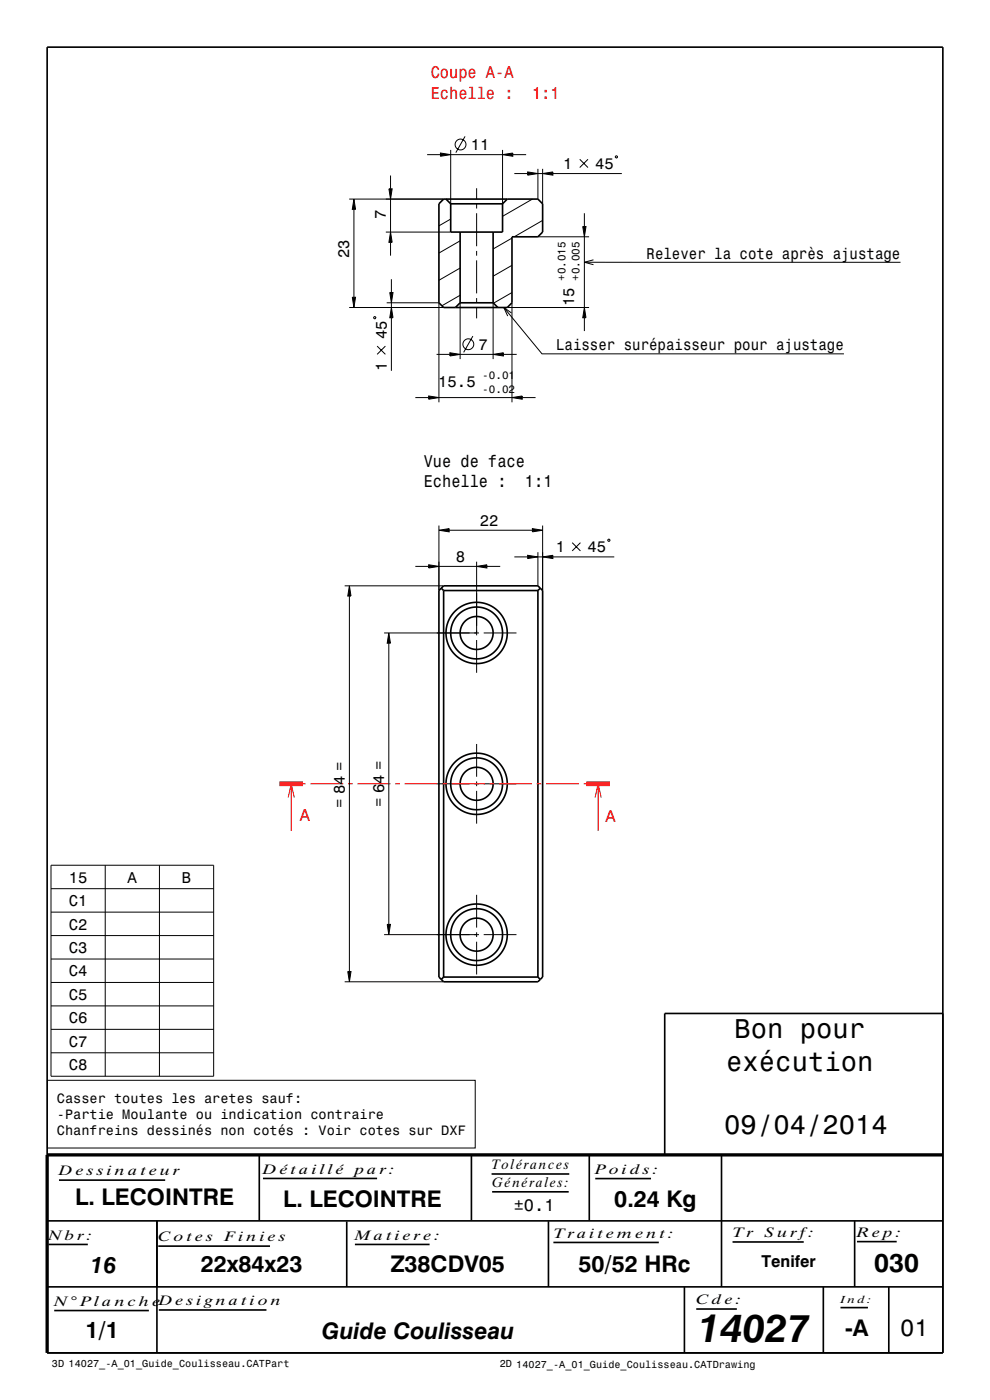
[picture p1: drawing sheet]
<svg xmlns="http://www.w3.org/2000/svg" width="210mm" height="297mm" viewBox="0 0 210 297" stroke-linecap="round" stroke-linejoin="round" font-family="sans-serif">
<g fill="none" stroke="#000" stroke-width=".21">
<path d="M82.8 37.2v2.9M90.6 32.8h2.8M93.4 32.5l2.2 .3-2.2 .4zM95.6 31.8v11.4M95.6 32.8h11M98.7 28.9l-2 3.5M101.1 39.9v2.3M106.6 32.8l2.2-.3v.7zM106.6 31.8v11.4M108.8 32.8h2.8M109.1 36.8h2.8M111.9 36.5l2.2 .3-2.2 .4z"/>
<path d="M114.1 35.8v6.4M114.1 36.8h1M115.1 36.8l2.2-.3v.7zM115.1 35.8v7.4M117.3 36.8h14.6M123 33.8l1.7 1.7M124.7 33.8l-1.7 1.7M130.5 33.2l.3-.1 .2 .3-.3 .1zM74.1 42.2h20M75.1 42.2l.3 2.2h-.7zM75.1 44.4v18.7M81.8 49.2h13.8"/>
<path d="M82.5 40.1h.7l-.4 2.1zM82.8 49.2l.4 2.2h-.7zM82.8 42.2v7M82.8 51.4v2.8M83 59.2v2.9M95.6 46.5l-2.5 1.4M97.6 56.9l-4.5 2.6M97.6 51.1l-4.5 2.6M101.1 43.2v1M101.1 45.2v7M101.1 53.2v1M101.1 55.2v7"/>
<path d="M108.6 56.3l-4 2.3M108.6 50.5l-4 2.3M112.9 42.2l-6.3 3.7M114.1 50.2h10.9M115.1 46.8l-6 3.4M123.6 48.1h.7l-.3 2.1zM124 55.6h67M124 45.2v2.9M124 50.2v15M125.9 55.1l-1.9 .5 1.9 .6M74.1 65.2h20M74.7 63.1h.7l-.3 2.1z"/>
<path d="M79.3 67.3l.3-.1 .1 .3-.3 .1zM80 73.4l1.7 1.8M81.7 73.4l-1.7 1.8M82 64.2h11.1v21.1M82.7 62.1h.7l-.4 2.1zM83 65.2l.4 2.2h-.7zM83 64.2v1M83 67.4v11.3M92.6 75.2h2.8M95.4 74.8l2.2 .4-2.2 .3zM97.6 62.6l-3.9 2.3M97.6 64.2v12"/>
<path d="M97.6 75.2h7M100.3 71.3l-1.9 3.5M101.1 63.2v1M101.1 65.2v2.3M104.6 75.2l2.2-.4v.7zM104.6 64.2v12M106.8 75.2h2.8M106.9 65.2l8.1 9.9h64M107.6 65.2h17.4M108.5 66.4l-1.6-1.2 .8 1.9M108.6 62.1l-3.9 2.2M108.6 64.2v21.1"/>
<path d="M124 65.2l.3 2.2h-.7zM124 67.4v2.8M88.1 84.3h2.8M90.9 84l2.2 .3-2.2 .4zM93.1 84.3h15.5M108.6 84.3l2.2-.3v.7zM110.8 84.3h2.8M90.9 119.8l2.2 .4-2.2 .3zM93.1 112.5l2.2-.4v.7zM93.1 111.5v13.8M95.3 112.5h17.6M101.1 119.2v15.6"/>
<path d="M109.1 118.1h2.8M111.9 117.8l2.2 .3-2.2 .4zM112.9 112.1l2.2 .4-2.2 .3zM114.1 117.1v7.2M114.1 118.1h1M115.1 118.1l2.2-.3v.7zM115.1 111.5v13.8M117.3 118.1h13M121.4 115.1l1.7 1.8M123.1 115.1l-1.7 1.8M129.1 114.4l.3 .1-.2 .3-.3-.1zM73.1 124.3h21"/>
<path d="M74.1 124.3l.4 2.1h-.7zM74.1 126.4v79.7M81.5 134.3h20.1M82.5 134.3l.3 2.2h-.7zM82.5 136.5v59.6M88.1 120.2h2.8M93.1 120.2h8M101.1 120.2l2.2-.4v.7zM101.1 135.8v6.9M102.6 134.3h7M103.3 120.2h2.8M101.1 157.8v7"/>
<path d="M92.7 166.3h6.9M100.6 166.3h1M101.1 165.8v1M101.1 167.8v6.9M102.6 166.3h7M10.8 183.6h34.5v44.7h-34.5zM10.8 188.5h34.5M10.8 193.5h34.5M10.8 198.5h34.5M22.3 183.6v44.7M33.8 183.6v44.7M81.5 198.3h20.1"/>
<path d="M82.1 196.1h.7l-.3 2.2zM101.1 189.8v7M101.1 197.8v1M101.1 199.8v6.9M102.6 198.3h7M10.8 203.5h34.5M10.8 208.4h34.5M10.8 213.4h34.5M10.8 218.4h34.5M73.1 208.3h21M73.8 206.1h.7l-.4 2.2zM10.1 229.2h90.7v14.3h-90.7z"/>
<path d="M10.8 223.3h34.5"/>
<circle cx="97.7" cy="30.7" r="1.15"/>
<circle cx="99.3" cy="73" r="1.15"/>
</g>
<g fill="none" stroke="#000" stroke-width=".35">
<path d="M10 10h190v277h-190zM94.1 42.2h20l1 1v6l-1 1h-5.5v14l-1 1h-13.5l-1-1v-21zM94.6 42.2l1 1M95.6 43.2v6h11v-6M95.6 43.2h11M97.6 49.2v15M104.6 49.2v15M107.6 42.2l-1 1M97.6 64.2l-1 1M97.6 64.2h7M104.6 64.2l1 1M93.6 124.8l.5 .5"/>
<path d="M93.6 124.8l.5-.5h20l.5 .5M93.6 124.8l-.5 .5v82l.5 .5M94.1 125.3h20M94.1 125.3v82M114.1 125.3v82M114.6 124.8l.5 .5v82l-1 1h-20l-.5-.5M114.6 124.8l-.5 .5M94.1 207.3h20M94.1 207.3l-.5 .5M114.1 207.3l.5 .5M200 215h-59v30M10 259h190"/>
<path d="M12.5 250.4h22.5M33.3 259v28M55 245v13.9M55.8 250h24.2M73.6 259.1v13.9M100 245v13.9M104.3 249.1h16.5M104.4 252.8h16.2M116.3 259.1v13.9M125 244.9v14M126.3 250h11.8M153 245v28"/>
<path d="M181.3 259v14M10 273h190M10.3 264h8.3M11.5 278h20.1M33.6 264.4h23.7M33.7 277.9h22.8M75.3 264h15.8M117.4 263.6h22.3M145.2 273v14M147.7 277.7h8.6M155.4 263.5h15.1M174.6 273v14"/>
<path d="M178.3 277.4h5.8M181.8 263.4h8.4M188.5 273v14"/>
<circle cx="101.1" cy="134.3" r="5.5"/>
<circle cx="101.1" cy="134.3" r="6.5"/>
<circle cx="101.1" cy="134.3" r="3.5"/>
<circle cx="101.1" cy="166.3" r="5.5"/>
<circle cx="101.1" cy="166.3" r="6.5"/>
<circle cx="101.1" cy="166.3" r="3.5"/>
<circle cx="101.1" cy="198.3" r="5.5"/>
<circle cx="101.1" cy="198.3" r="6.5"/>
<circle cx="101.1" cy="198.3" r="3.5"/>
</g>
<path d="M200 245h-190v42" fill="none" stroke="#000" stroke-width=".7" stroke-linecap="butt"/>
<path d="M59.3 166.3h5M124.4 166.3h5" fill="none" stroke="#f00" stroke-width="1" stroke-linecap="butt"/>
<g fill="none" stroke="#f00" stroke-width=".21">
<path d="M61.1 169.2l.7-2.9 .6 2.9M61.8 166.3v10M64.3 166.3h.5M65.8 166.3h7M73.8 166.3h1M75.8 166.3h7M83.8 166.3h1M85.8 166.3h7M93.8 166.3h1M95.8 166.3h7M103.8 166.3h1M105.8 166.3h7"/>
<path d="M113.8 166.3h1M115.8 166.3h7M123.8 166.3h.6M126.2 169.2l.7-2.9 .6 2.9M126.9 166.3v10"/>
</g>
<g fill="#000">
<path d="M93.4 32.5l2.2 .3-2.2 .4z" fill-rule="evenodd"/>
<path d="M106.6 32.8l2.2-.3v.7z" fill-rule="evenodd"/>
<path d="M111.9 36.5l2.2 .3-2.2 .4z" fill-rule="evenodd"/>
<path d="M115.1 36.8l2.2-.3v.7z" fill-rule="evenodd"/>
<path d="M75.1 42.2l.3 2.2h-.7z" fill-rule="evenodd"/>
<path d="M82.5 40.1h.7l-.4 2.1z" fill-rule="evenodd"/>
<path d="M82.8 49.2l.4 2.2h-.7z" fill-rule="evenodd"/>
<path d="M123.6 48.1h.7l-.3 2.1z" fill-rule="evenodd"/>
<path d="M74.7 63.1h.7l-.3 2.1z" fill-rule="evenodd"/>
<path d="M82.7 62.1h.7l-.4 2.1z" fill-rule="evenodd"/>
<path d="M83 65.2l.4 2.2h-.7z" fill-rule="evenodd"/>
<path d="M95.4 74.8l2.2 .4-2.2 .3z" fill-rule="evenodd"/>
<path d="M104.6 75.2l2.2-.4v.7z" fill-rule="evenodd"/>
<path d="M124 65.2l.3 2.2h-.7z" fill-rule="evenodd"/>
<path d="M90.9 84l2.2 .3-2.2 .4z" fill-rule="evenodd"/>
<path d="M108.6 84.3l2.2-.3v.7z" fill-rule="evenodd"/>
<path d="M93.1 112.5l2.2-.4v.7z" fill-rule="evenodd"/>
<path d="M101.1 120.2l2.2-.4v.7z" fill-rule="evenodd"/>
<path d="M111.9 117.8l2.2 .3-2.2 .4z" fill-rule="evenodd"/>
<path d="M112.9 112.1l2.2 .4-2.2 .3z" fill-rule="evenodd"/>
<path d="M115.1 118.1l2.2-.3v.7z" fill-rule="evenodd"/>
<path d="M74.1 124.3l.4 2.1h-.7z" fill-rule="evenodd"/>
<path d="M82.5 134.3l.3 2.2h-.7z" fill-rule="evenodd"/>
<path d="M90.9 119.8l2.2 .4-2.2 .3z" fill-rule="evenodd"/>
<path d="M82.1 196.1h.7l-.3 2.2z" fill-rule="evenodd"/>
<path d="M73.8 206.1h.7l-.4 2.2z" fill-rule="evenodd"/>
</g>
<text font-size="8.3" x="148.1" y="284.7">14027</text>
<g font-size="5.8">
<text x="155.8" y="220.2">Bon pour</text>
<text x="154.1" y="227.1">exécution</text>
<text x="153.6" y="240.6">09/04/2014</text>
</g>
<text font-size="5.6" x="185.5" y="269.9">030</text>
<text font-size="5" x="190.9" y="283.3">01</text>
<g font-size="4.9">
<text x="16" y="255.6">L. LECOINTRE</text>
<text x="60" y="256">L. LECOINTRE</text>
<text x="130.3" y="256">0.24 Kg</text>
<text x="42.6" y="269.7">22x84x23</text>
<text x="82.9" y="269.7">Z38CDV05</text>
<text x="122.7" y="269.9">50/52 HRc</text>
<text x="19.2" y="270">16</text>
<text x="18.2" y="283.9">1/1</text>
<text x="68.3" y="284">Guide Coulisseau</text>
<text x="179.3" y="283.4">-A</text>
</g>
<g font-size="3.6" fill="#f00">
<text x="91.4" y="16.6">Coupe A-A</text>
<text x="91.4" y="21">Echelle :</text>
<text x="112.9" y="21">1:1</text>
<text x="63.6" y="174.3">A</text>
<text x="128.5" y="174.4">A</text>
</g>
<g font-size="3.6">
<text x="89.9" y="99">Vue de face</text>
<text x="89.9" y="103.3">Echelle :</text>
<text x="111.4" y="103.3">1:1</text>
<text x="109" y="257">±0.1</text>
</g>
<text font-size="3.5" x="161.5" y="268.7">Tenifer</text>
<g font-size="3.3">
<text x="99.8" y="31.8">11</text>
<text x="119.5" y="35.8">1</text>
<text x="126.2" y="35.8">45</text>
<text x="81.8" y="46.5" transform="rotate(-90 81.8 46.5)">7</text>
<text x="74.1" y="54.8" transform="rotate(-90 74.1 54.8)">23</text>
<text x="137.2" y="54.9">Relever la cote après ajustage</text>
<text x="121.8" y="65" transform="rotate(-90 121.8 65)">15</text>
<text x="82" y="71.9" transform="rotate(-90 82 71.9)">45</text>
<text x="101.5" y="74.2">7</text>
<text x="118" y="74.3">Laisser surépaisseur pour ajustage</text>
<text x="82" y="78.7" transform="rotate(-90 82 78.7)">1</text>
<text x="92.9" y="82.2">15.5</text>
<text x="101.8" y="111.5">22</text>
<text x="96.7" y="119.2">8</text>
<text x="117.9" y="117.1">1</text>
<text x="124.6" y="117.1">45</text>
<text x="73.1" y="171.5" transform="rotate(-90 73.1 171.5)">= 84 =</text>
<text x="81.5" y="171.3" transform="rotate(-90 81.5 171.3)">= 64 =</text>
<text x="14.6" y="187.2">15</text>
<text x="27.1" y="187.2">A</text>
<text x="38.6" y="187.2">B</text>
<text x="14.6" y="192.2">C1</text>
<text x="14.6" y="197.2">C2</text>
<text x="14.6" y="202.2">C3</text>
<text x="14.6" y="207.1">C4</text>
<text x="14.6" y="212.1">C5</text>
<text x="14.6" y="217.1">C6</text>
<text x="14.6" y="222.1">C7</text>
<text x="14.6" y="227">C8</text>
</g>
<g font-size="2.9">
<text x="12.1" y="234">Casser toutes les aretes sauf:</text>
<text x="12.1" y="237.4">-Partie Moulante ou indication contraire</text>
<text x="12.1" y="240.9">Chanfreins dessinés non cotés : Voir cotes sur DXF</text>
<text x="12.5" y="249.4">D e s s i n a t e u r</text>
<text x="55.8" y="249">D é t a i l l é</text>
<text x="75.3" y="249">pa r :</text>
<text x="104.3" y="248.1">Tolérances</text>
<text x="104.4" y="251.8">Générales:</text>
<text x="126.3" y="249">Po i d s :</text>
<text x="10.3" y="263">Nb r :</text>
<text x="33.6" y="263.4">C o t e s</text>
<text x="47.6" y="263.4">Fi n i e s</text>
<text x="75.3" y="263">Ma t i e r e :</text>
<text x="117.4" y="262.6">Tr a i t e m e n t :</text>
<text x="155.4" y="262.5">Tr</text>
<text x="162.2" y="262.5">S u r f:</text>
<text x="181.8" y="262.4">R e p:</text>
<text x="11.5" y="277">N° Pl a n c h e</text>
<text x="33.7" y="276.9">D e s i gn a t i o n</text>
<text x="147.7" y="276.7">C d e :</text>
</g>
<g font-size="2.3">
<text x="120" y="59.6" transform="rotate(-90 120 59.6)">+0.015</text>
<text x="123" y="59.6" transform="rotate(-90 123 59.6)">+0.005</text>
<text x="102.3" y="80.4">-0.01</text>
<text x="102.3" y="83.3">-0.02</text>
</g>
<g font-size="2.2">
<text x="178.3" y="276.4">In d :</text>
<text x="11" y="290.1">3D 14027_-A_01_Guide_Coulisseau.CATPart</text>
<text x="106" y="290.1">2D 14027_-A_01_Guide_Coulisseau.CATDrawing</text>
</g>
</svg>
